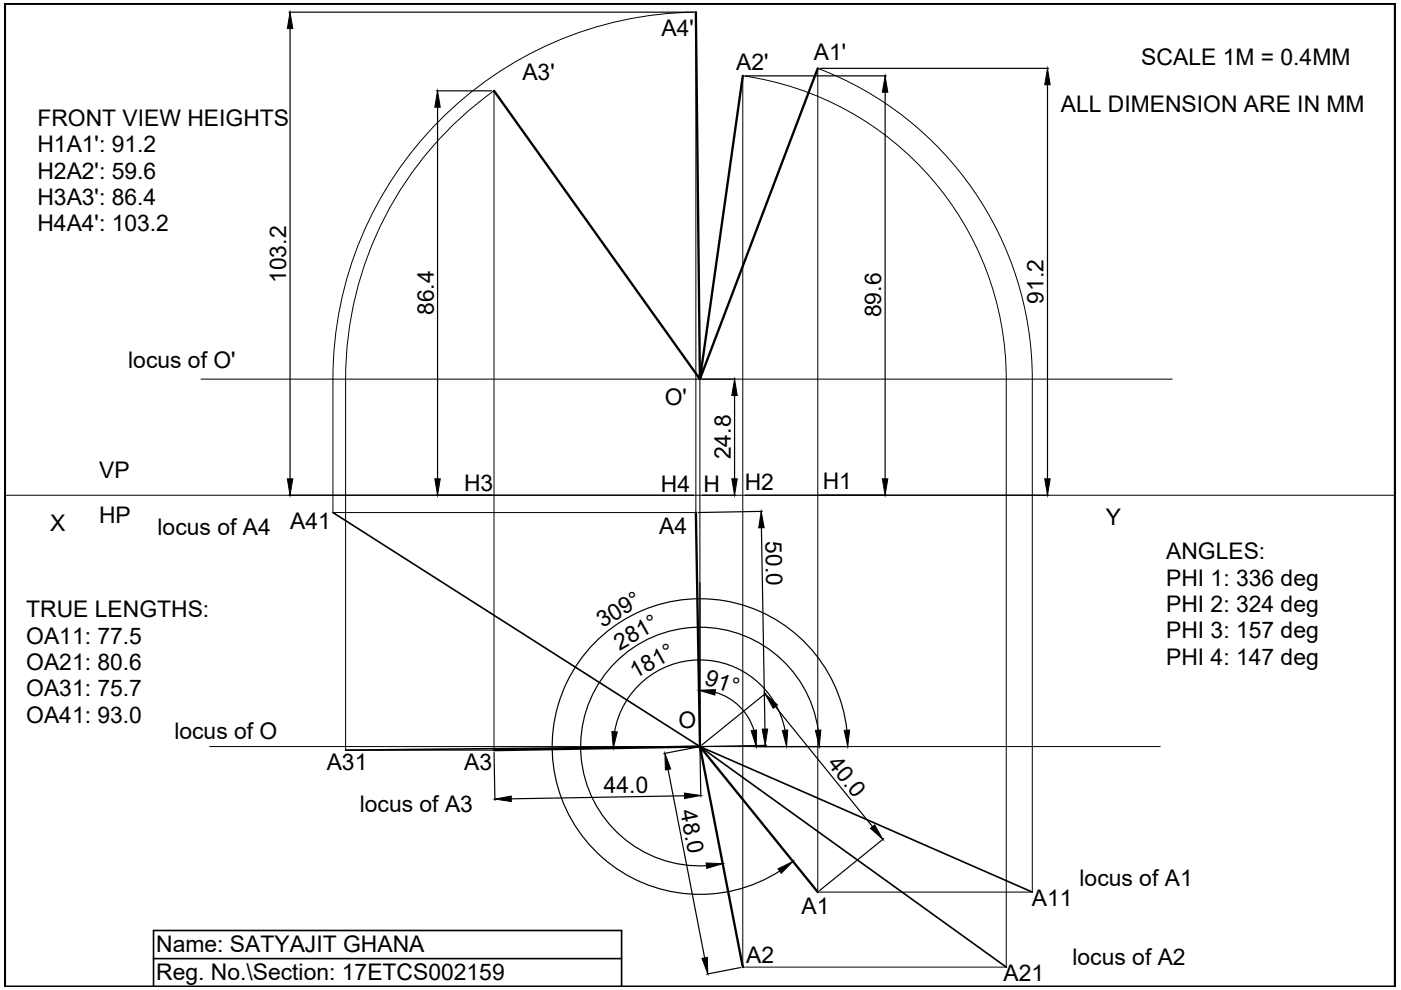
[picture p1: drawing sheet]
<svg xmlns="http://www.w3.org/2000/svg" width="297mm" height="210mm" viewBox="0 0 297 210" stroke-linecap="round" stroke-linejoin="round" font-family="sans-serif">
<!-- layer: FVnTV -->
<path d="M1 .8h294.8v208.4h-294.8zM147.5 2.6l.9 77.8-43.7-61.1M173.4 14.5l-25 65.9 9.1-64.3M147.5 108.7l.9 49.6-43.7 .8M173.4 189.1l-25-30.8 9.1 46.7" fill="none" stroke="#000" stroke-width=".5"/>
<!-- layer: TrueLengthLines -->
<path d="M70.6 108.7l77.8 49.6M148.4 158.3l70.5 30.8M148.4 158.3l64.9 46.7M148.4 158.3l-75.1 .8M32.6 203.2h99.2M32.6 209.2v-11.9h99.2v11.9" fill="none" stroke="#000" stroke-width=".35"/>
<!-- layer: XYline -->
<path d="M1 105h294.8" fill="none" stroke="#000" stroke-width=".21"/>
<!-- layer: 0 -->
<path d="M148.4 123.6v34.7" fill="none" stroke="#000" stroke-width=".25"/>
<!-- layer: ProjectorLine -->
<path d="M157.5 16.1a64.9 64.9 0 0 1 55.8 64.3v124.6h-55.8zM173.4 14.5a70.5 70.5 0 0 1 45.5 65.9v108.7h-45.5zM93.1 25.7a77.6 77.6 0 0 1 54.4-23.1v106.1h-76.9v-28.3a77.6 77.6 0 0 1 22.5-54.7zM95.6 27a75.1 75.1 0 0 1 9.1-7.8v139.9h-31.4v-78.7a75.1 75.1 0 0 1 22.3-53.4zM42.6 80.4h205.9M148.4 80.4v77.9M44.5 158.3h201.5" fill="none" stroke="#000" stroke-width=".21"/>
<!-- layer: DimensionLine -->
<g fill="none" stroke="#000" stroke-width=".25">
<path d="M61.3 2.6h85.7M61.5 6.1v95.4M92.5 19.3h11.7M158 16.1h29.9M173.9 14.5h48.4M187.7 19.6v81.9M222.1 18v83.5M92.8 22.7v78.8M148.9 80.4h7.1M155.7 83.9v17.6M61.3 105h85.7M148.9 105h7.1"/>
<path d="M158 105h64.3M161.4 111.9l.8 42.7M161.6 108.4l-13.6 .3M104.8 159.5l.1 10.2M147.9 158.4l-7.2 1.4M148.1 140.4l.1 6.2M148.4 158.8l.2 10.1M151.6 146.8a11.9 11.9 0 0 1 8.2 8M159.8 158.3h20.2M162.4 147l-13.6 11M162.5 158l-13.6 .3M164.4 149.8l20.6 25.5"/>
<path d="M166.4 154.8a18.4 18.4 0 0 0-18.2-14.9 18.4 18.4 0 0 0-17.9 15.2M173.5 154.8a25.3 25.3 0 0 0-27.9-21.7 25.3 25.3 0 0 0-22.4 27.3 25.3 25.3 0 0 0 26.6 23.1M179.6 154.8a31.3 31.3 0 0 0-39.4-26.8 31.3 31.3 0 0 0-20.4 43 31.3 31.3 0 0 0 45.5 13.7M141.6 163.1l7.8 40M145.1 168.7l-36.7 .7M187.4 177.8l-13.6 11M168.3 182.8l.1 .2M157 205.1l-7.2 1.4"/>
</g>
<g fill="#000" stroke="#000" stroke-width=".21">
<path d="M61.5 2.6l.6 3.5h-1.2zM187.7 16.1l.5 3.5h-1.1zM222.1 14.5l.6 3.5h-1.2zM92.8 19.3l.5 3.4h-1.1zM155.7 80.4l.6 3.5h-1.1zM60.9 101.5h1.2l-.6 3.5zM92.2 101.5h1.1l-.5 3.5zM155.2 101.5h1.1l-.6 3.5zM161.4 108.4l.6 3.5h-1.1zM187.1 101.5h1.1l-.5 3.5zM221.5 101.5h1.2l-.6 3.5zM129.7 155.1l1.2 .1-.9 3.4z"/>
<path d="M148.2 146.4l3.5-.2-.1 1.2zM159.3 154.9l1.1-.1-.1 3.5zM161.6 154.6h1.2l-.6 3.4zM162.2 147.1l2.6 2.3-.9 .8zM165.9 154.9l1.1-.1-.2 3.5zM172.9 154.9l1.1-.1-.3 3.5zM179 154.9l1.1-.1-.4 3.5zM104.9 169.4l3.5-.6v1.1zM141 159.7l1.2 3.3-1.1 .3zM145.1 168.1l3.5 .6-3.5 .6zM184.5 175.6l.9-.7 1.8 3.1zM149.7 183l3.5 .1-3.3 1z"/>
<path d="M165 184.2l3.1-1.6-2.5 2.6zM148.8 203.2l1.2-.2 .1 3.5z"/>
</g>
<g font-size="4.9">
<text x="140.3" y="7.7">A4'</text>
<text x="110.8" y="16.9">A3'</text>
<text x="156.1" y="14.9">A2'</text>
<text x="172.6" y="12.8">A1'</text>
<text x="242" y="13.9">SCALE 1M = 0.4MM</text>
<text x="224.9" y="23.8">ALL DIMENSION ARE IN MM</text>
<text x="7.9" y="26.8">FRONT VIEW HEIGHTS</text>
<text x="7.9" y="32.3">H1A1': 91.2</text>
<text x="7.9" y="37.9">H2A2': 59.6</text>
<text x="7.9" y="43.5">H3A3': 86.4</text>
<text x="7.9" y="49.1">H4A4': 103.2</text>
<text x="60.7" y="60" transform="rotate(-90 60.7 60)">103.2</text>
<text x="221.3" y="64.4" transform="rotate(-90 221.3 64.4)">91.2</text>
<text x="92" y="66.8" transform="rotate(-90 92 66.8)">86.4</text>
<text x="186.8" y="67.3" transform="rotate(-90 186.8 67.3)">89.6</text>
<text x="27.2" y="78">locus of O'</text>
<text x="141" y="85.8">O'</text>
<text x="21" y="101.3">VP</text>
<text x="154.9" y="97.4" transform="rotate(-90 154.9 97.4)">24.8</text>
<text x="98.4" y="104">H3</text>
<text x="140.1" y="104.4">H4</text>
<text x="149.1" y="104.3">H</text>
<text x="157.9" y="103.8">H2</text>
<text x="174.4" y="103.7">H1</text>
<text x="10.6" y="112.6">X</text>
<text x="21" y="111">HP</text>
<text x="33.4" y="113.4">locus of A4</text>
<text x="61.5" y="112.2">A41</text>
<text x="139.8" y="113.2">A4</text>
<text x="234.4" y="111.4">Y</text>
<text x="162.3" y="114.7" transform="rotate(89 162.3 114.7)">50.0</text>
<text x="247.2" y="118.6">ANGLES:</text>
<text x="247.2" y="124.2">PHI 1: 336 deg</text>
<text x="5.6" y="130.9">TRUE LENGTHS:</text>
<text x="247.2" y="129.7">PHI 2: 324 deg</text>
<text x="5.6" y="136.5">OA11: 77.5</text>
<text x="127.7" y="133.2" transform="rotate(-31 127.7 133.2)">309°</text>
<text x="131.3" y="137.9" transform="rotate(-29 131.3 137.9)">281°</text>
<text x="247.2" y="135.3">PHI 3: 157 deg</text>
<text x="5.6" y="142">OA21: 80.6</text>
<text x="134.6" y="144" transform="rotate(-29 134.6 144)">181°</text>
<text x="247.2" y="140.9">PHI 4: 147 deg</text>
<text x="5.6" y="147.6">OA31: 75.7</text>
<text x="149.1" y="145.1" transform="rotate(19 149.1 145.1)">91°</text>
<text x="5.6" y="153.2">OA41: 93.0</text>
<text x="143.8" y="154.3">O</text>
<text x="37" y="156.7">locus of O</text>
<text x="69.3" y="163.2">A31</text>
<text x="98.4" y="163.3">A3</text>
<text x="175.3" y="162" transform="rotate(51 175.3 162)">40.0</text>
<text x="76.3" y="172.1">locus of A3</text>
<text x="128" y="168.2" transform="rotate(-1 128 168.2)">44.0</text>
<text x="144.2" y="172" transform="rotate(79 144.2 172)">48.0</text>
<text x="218.8" y="192">A11</text>
<text x="228.9" y="187.9">locus of A1</text>
<text x="169.9" y="193.7">A1</text>
<text x="33.1" y="201.8">Name: SATYAJIT GHANA</text>
<text x="33.1" y="207.8">Reg. No.\Section: 17ETCS002159</text>
<text x="158.2" y="204.3">A2</text>
<text x="212.8" y="208">A21</text>
<text x="227.4" y="204.5">locus of A2</text>
</g>
</svg>
